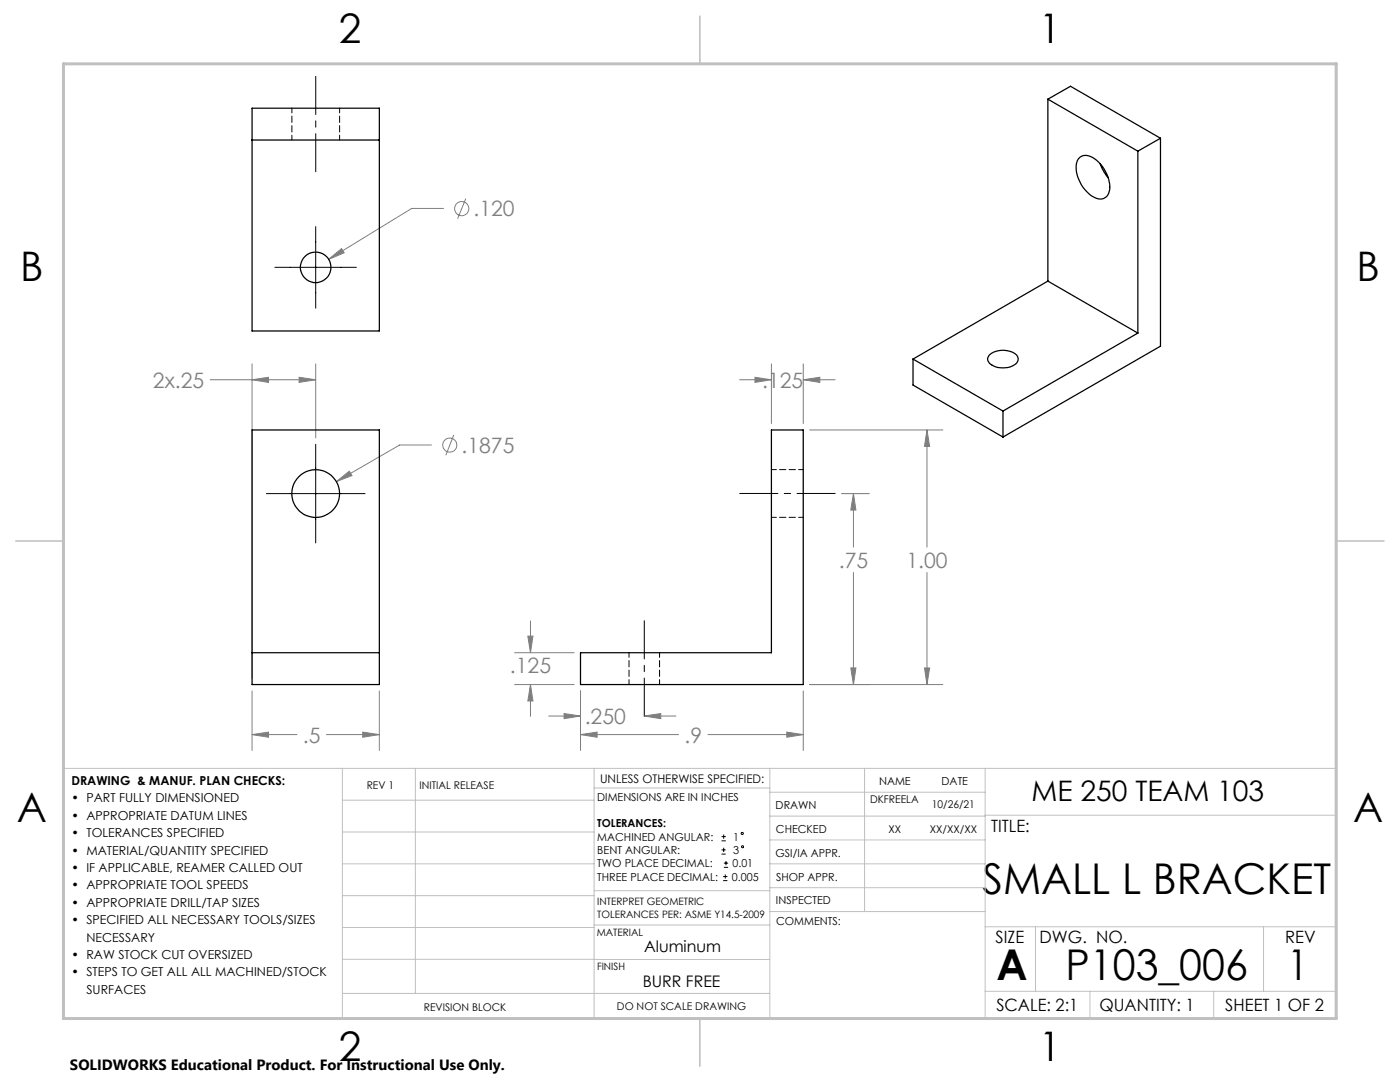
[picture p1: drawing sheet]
<svg xmlns="http://www.w3.org/2000/svg" width="279mm" height="216mm" viewBox="0 0 279 216" stroke-linecap="round" stroke-linejoin="round" font-family="sans-serif">
<g fill="none" stroke="#808080" stroke-width=".2">
<path d="M93 39.6l-1.7 4M65.6 51.8l2.6-2.2 .5 .8zM88.5 41.6h-6.3l-16.6 10.2M41.9 75.8h21.1M50.3 75.8l3.3-.5v1zM50.3 72.6v62.7M59.7 75.3l3.3 .5-3.3 .5zM63 72.6v14.8M147.6 75.8h6.4M150.7 75.3l3.3 .5-3.3 .5zM154 72.6v11.9M160.3 75.8l3.3-.5v1z"/>
<path d="M160.3 75.8h6.4M160.3 72.6v11.9M67.1 96.1l2.6-2.1 .5 .9zM86.1 88.8h-6.3l-12.7 7.3M90.6 86.8l-1.6 4M161.6 85.8h26.6M167.9 98.5h5.6M170.3 98.5l.5 3.3h-1zM170.3 98.5v10.7M185 85.8l.5 3.3h-1zM185 85.8v23.4M170.3 114.2v22.4"/>
<path d="M185 114.2v22.4M50.3 137.9v11.9M75.7 137.9v11.9M102.7 136.6h11.9M102.7 130.2h11.9M105.3 126.9h1.1l-.5 3.3zM105.9 136.6l.5 3.3h-1.1zM105.9 123.9v6.3M105.9 136.6v6.3M115.9 137.9v11.9M160.3 137.9v11.9M161.6 136.6h26.6"/>
<path d="M169.8 133.3h1l-.5 3.3zM184.5 133.3h1l-.5 3.3zM50.3 146.6l3.3-.5v1zM50.3 146.6h9M65.2 146.6h10.5M72.4 146.1l3.3 .5-3.3 .5zM109.5 142.9h6.4M112.6 142.4l3.3 .5-3.3 .5zM115.9 146.6l3.3-.5v1zM115.9 146.6h19.5M128.6 142.9l3.3-.5v1zM128.6 142.9h6.3"/>
<path d="M141.3 146.6h19M157 146.1l3.3 .5-3.3 .5z"/>
<circle cx="92.1" cy="41.6" r="1.41"/>
<circle cx="89.7" cy="88.8" r="1.41"/>
</g>
<g fill="none" stroke="#000" stroke-width=".2">
<path d="M54.9 53.3h16.2M63 45.2v16.3M53.2 98.5h19.6M63 88.7v19.6M144 167.8h.9M144 166.9h.9M144 170.4h.8M144 169.6h.8M144.3 175.7h.9M144.3 174.9h.9M144.4 166.5v.9M144.4 169.2v.8"/>
<path d="M144.5 173.1h.8M144.5 172.2h.8M144.7 174.5v.8M144.9 171.8v.8"/>
<circle cx="148.1" cy="166.3" r=".21"/>
<circle cx="148.2" cy="169" r=".21"/>
</g>
<path d="M63 34.3v-19.1M166.7 98.5h-19.1M128.6 123.9v19" fill="none" stroke="#000" stroke-width=".2" stroke-dasharray="15.2 1.3 1.3 1.3" stroke-dashoffset="7.6"/>
<g fill="none" stroke="#c0c0c0" stroke-width=".2">
<path d="M12.7 153.3h254v49.9h-240M68.3 153.3v49.9M68.3 159.7h50.3M82.9 153.3v44.9M118.6 153.3v49.9M118.6 157.2h35M153.6 153.3v49.9M153.6 158.1h43M172.5 153.3v28.6M196.6 153.3v49.9M68.3 166h50.3M68.3 178.7h50.3"/>
<path d="M68.3 172.4h50.3M118.6 177.7h35M153.6 162.8h43M153.6 177.1h43M153.6 172.4h43M153.6 167.6h43M196.6 162.7h70.1M68.3 198.2h85.3M68.3 191.4l85.3 .1M68.3 185.1h50.3M118.6 184.6h35M153.6 181.9h43"/>
<path d="M196.6 184.9h70.1M196.6 197.8h70.1M206.7 184.9v12.9M217.5 197.8v5.4M242.2 197.8v5.4M252.2 184.9v12.9"/>
</g>
<path d="M139.7 3.2v9.5M3.1 107.9h9.6M266.7 107.9h9.5M139.7 203.2v9.6" fill="none" stroke="#c0c0c0" stroke-width=".3"/>
<path d="M12.7 12.7h254v190.5h-254z" fill="none" stroke="#c0c0c0" stroke-width=".6"/>
<path d="M50.3 146.6l3.3-.5v1zM72.4 146.1l3.3 .5-3.3 .5zM67.1 96.1l3.1-1.2-.5-.9zM50.3 75.8l3.3-.5v1zM59.7 75.3l3.3 .5-3.3 .5zM65.6 51.8l3.1-1.4-.5-.8zM115.9 146.6l3.3-.5v1zM157 146.1l3.3 .5-3.3 .5zM184.5 133.3h1l-.5 3.3zM185 85.8l.5 3.3h-1zM105.9 136.6l.5 3.3h-1.1zM105.3 126.9h1.1l-.5 3.3zM128.6 142.9l3.3-.5v1zM112.6 142.4l3.3 .5-3.3 .5zM170.3 98.5l.5 3.3h-1zM169.8 133.3h1l-.5 3.3zM150.7 75.3l3.3 .5-3.3 .5zM160.3 75.8l3.3-.5v1z" fill="#808080"/>
<g fill="none" stroke="#000" stroke-width=".25">
<path d="M209.1 19.8l18 10.4M209.1 19.8v36.3M209.1 19.8l4.5-2.6 18 10.4M50.3 21.6h25.4v44.4h-25.4zM50.3 27.9h25.4M215.3 31.6a2.05 2.05 0 0 1 2.7-.2 7.5 7.5 0 0 1 3.5 6.4 2.03 2.03 0 0 1-1.3 1.8 2.03 2.03 0 0 1-2.2-.4 7.1 7.1 0 0 1-3.1-6.9zM219.6 32.7l.7 1.5 .9 1.3M227.1 30.2v36.3M231.6 27.6v41.5l-31.4 18.1M231.6 27.6l-4.5 2.6M209.1 56.1l18 10.4M209.1 56.1l-26.9 15.5"/>
<path d="M182.2 71.6l18 10.4M182.2 71.6v5.2l18 10.4M197.4 70.8a4.2 4.2 0 0 1 5.7 .3 1.43 1.43 0 0 1-1.1 2 4 4 0 0 1-4.7-.9 1.01 1.01 0 0 1 .1-1.4zM227.1 66.5l-26.9 15.5M50.3 85.8h25.4v50.8h-25.4zM154 85.8h6.3v50.8h-44.4v-6.4h38.1zM200.2 82v5.2M50.3 130.2h25.4"/>
<circle cx="63" cy="53.4" r="3.1"/>
<circle cx="63" cy="98.5" r="4.8"/>
</g>
<path d="M58.3 21.6v6.3M67.8 27.9v-6.3M160.3 93.7h-6.3M154 103.2h6.3M125.5 130.2v6.4M131.6 136.6v-6.4" fill="none" stroke="#000" stroke-width=".2" stroke-dasharray="1.3 .6" stroke-dashoffset=".3"/>
<g font-size="8.5">
<text x="196.1" y="178.4">SMALL L BRACKET</text>
<text x="198.9" y="195.5">A</text>
<text x="212.6" y="195.5">P103_006</text>
<text x="256.9" y="195.5">1</text>
</g>
<g font-size="8.1">
<text x="67.6" y="8.5">2</text>
<text x="207.3" y="8.5">1</text>
<text x="4" y="56.2">B</text>
<text x="270.7" y="56.2">B</text>
<text x="3.3" y="164.1">A</text>
<text x="270" y="164.1">A</text>
<text x="67.6" y="211.7">2</text>
<text x="207.3" y="211.7">1</text>
</g>
<text font-size="5.6" x="205.9" y="159.9">ME 250 TEAM 103</text>
<g font-size="4.2" fill="#808080">
<text x="94.5" y="43.2">.120</text>
<text x="30.5" y="77.4">2x.25</text>
<text x="152.1" y="77.4">.125</text>
<text x="92.1" y="90.4">.1875</text>
<text x="167.4" y="113.3">.75</text>
<text x="180.9" y="113.3">1.00</text>
<text x="101.8" y="134.3">.125</text>
<text x="60.5" y="148.2">.5</text>
<text x="116.7" y="144.5">.250</text>
<text x="136.6" y="148.2">.9</text>
</g>
<g font-size="3.4">
<text x="197.8" y="166">TITLE:</text>
<text x="198.7" y="188.1">SIZE</text>
<text x="207.5" y="188.1">DWG. NO.</text>
<text x="256.5" y="188.2">REV</text>
<text x="198.8" y="201.7">SCALE: 2:1</text>
<text x="219.4" y="201.7">QUANTITY: 1</text>
<text x="244.5" y="201.7">SHEET 1 OF 2</text>
</g>
<g font-size="3.2">
<text x="128.5" y="189.9">Aluminum</text>
<text x="128.3" y="197">BURR FREE</text>
</g>
<text font-size="3" x="14" y="213.5">SOLIDWORKS Educational Product. For Instructional Use Only.</text>
<g font-size="2.5">
<text x="14.2" y="156.7">DRAWING &amp; MANUF. PLAN CHECKS:</text>
<text x="14.2" y="160.1">• PART FULLY DIMENSIONED</text>
<text x="14.2" y="163.6">• APPROPRIATE DATUM LINES</text>
<text x="14.2" y="167.1">• TOLERANCES SPECIFIED</text>
<text x="14.2" y="170.5">• MATERIAL/QUANTITY SPECIFIED</text>
<text x="14.2" y="174">• IF APPLICABLE, REAMER CALLED OUT</text>
<text x="14.2" y="177.5">• APPROPRIATE TOOL SPEEDS</text>
<text x="14.2" y="180.9">• APPROPRIATE DRILL/TAP SIZES</text>
<text x="14.2" y="184.4">• SPECIFIED ALL NECESSARY TOOLS/SIZES</text>
<text x="14.2" y="191.4">• RAW STOCK CUT OVERSIZED</text>
<text x="17.2" y="187.9">NECESSARY</text>
<text x="14.2" y="194.8">• STEPS TO GET ALL ALL MACHINED/STOCK</text>
<text x="17.2" y="198.3">SURFACES</text>
</g>
<text font-size="2.4" x="119.8" y="156.2">UNLESS OTHERWISE SPECIFIED:</text>
<g font-size="2.2">
<text x="119.2" y="159.8">DIMENSIONS ARE IN INCHES</text>
<text x="154.8" y="161.4">DRAWN</text>
<text x="175.4" y="156.6">NAME</text>
<text x="187.9" y="156.7">DATE</text>
<text x="119.2" y="165.1">TOLERANCES:</text>
<text x="119.2" y="167.8">MACHINED ANGULAR:</text>
<text x="146.3" y="167.8">1</text>
<text x="154.9" y="166.3">CHECKED</text>
<text x="119.2" y="173.1">TWO PLACE DECIMAL:</text>
<text x="119.2" y="170.4">BENT ANGULAR:</text>
<text x="146.2" y="173.1">0.01</text>
<text x="146.4" y="170.4">3</text>
<text x="154.8" y="170.9">GSI/IA APPR.</text>
<text x="119.2" y="175.7">THREE PLACE DECIMAL:</text>
<text x="146.1" y="175.7">0.005</text>
<text x="154.9" y="175.7">SHOP APPR.</text>
<text x="154.9" y="180.4">INSPECTED</text>
<text x="154.9" y="184.6">COMMENTS:</text>
</g>
<g font-size="2.1">
<text x="73.2" y="157.4">REV 1</text>
<text x="83.7" y="157.4">INITIAL RELEASE</text>
<text x="173.7" y="160.2">DKFREELA</text>
<text x="186" y="161.2">10/26/21</text>
<text x="177.3" y="166.1">XX</text>
<text x="185.6" y="166.1">XX/XX/XX</text>
<text x="84.6" y="201.7">REVISION BLOCK</text>
<text x="123.1" y="201.6">DO NOT SCALE DRAWING</text>
</g>
<g font-size="2">
<text x="119.2" y="180.6">INTERPRET GEOMETRIC</text>
<text x="119.2" y="183.1">TOLERANCES PER: ASME Y14.5-2009</text>
<text x="119.1" y="186.7">MATERIAL</text>
<text x="119.1" y="193.5">FINISH</text>
</g>
</svg>
